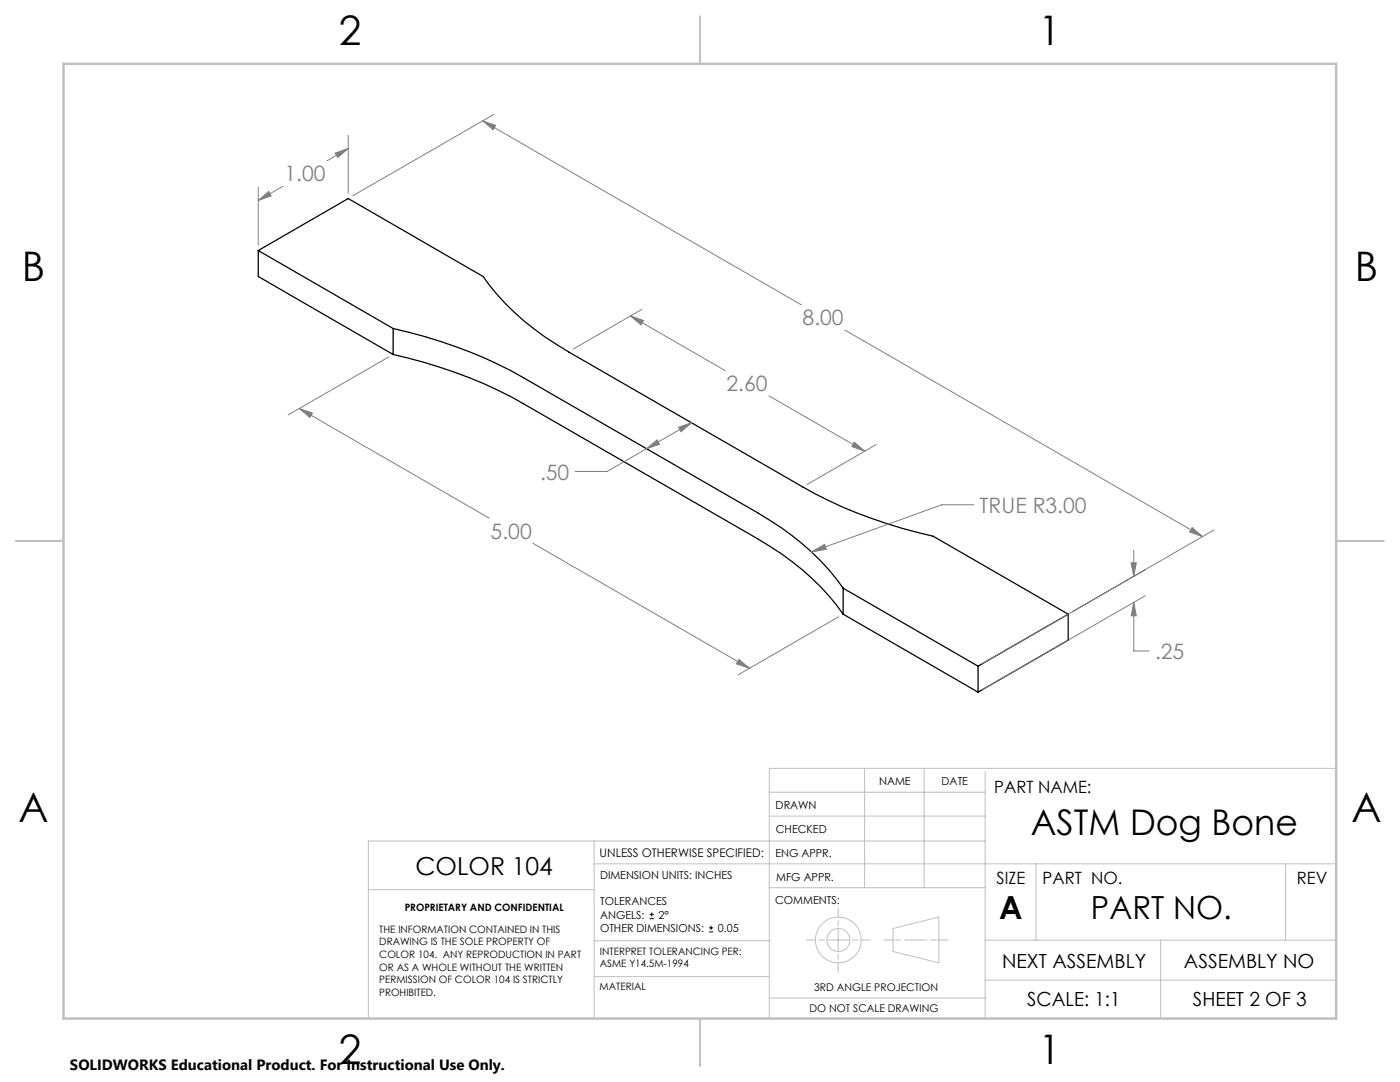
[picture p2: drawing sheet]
<svg xmlns="http://www.w3.org/2000/svg" width="279mm" height="216mm" viewBox="0 0 279 216" stroke-linecap="round" stroke-linejoin="round" font-family="sans-serif">
<path d="M51.5 50l18-10.4 26.9 15.6a51.2 51.2 0 0 0 17.1 15l46.7 27a91.7 91.7 0 0 0 26 9.8l27 15.6M51.5 50l27 15.5M51.5 50v5.2l27 15.5M78.5 65.5a94.4 94.4 0 0 1 26 9.9l46.7 26.9a52.1 52.1 0 0 1 17.1 15.1M78.5 70.7a94.4 94.4 0 0 1 26 9.9l46.7 26.9a52.1 52.1 0 0 1 17.1 15.1M78.5 65.5v5.2M168.3 117.4l26.9 15.5M168.3 117.4v5.2M168.3 122.6l26.9 15.5M195.2 132.9v5.2M213.2 122.6l-18 10.3M213.2 122.6v5.1l-18 10.4" fill="none" stroke="#000" stroke-width=".25"/>
<path d="M129.6 183.3h.9M129.6 182.5h.9M130.1 182.1v.8M141.5 185.9h.8M141.5 185.1h.8M141.9 184.7v.8" fill="none" stroke="#000" stroke-width=".2"/>
<g fill="none" stroke="#808080" stroke-width=".2">
<path d="M51.5 37.4v11.5M56.5 37.1l-5 2.9M66.9 30.6l2.6-1-2.1 1.8zM69.5 27v11.6M69.5 29.6l-4.3 2.5M96.3 24.1l63.6 36.7M96.3 24.1l2.6 .9-.5 .9zM98.6 22.8l-28.2 16.3M51.5 40l2.1-1.8 .5 .9zM77.6 71.2l-20.1 11.6M125.8 63l18.9 10.9M125.8 63l2.6 1-.5 .8z"/>
<path d="M128.1 61.7l-13.7 8M153.5 79l19.1 11M168.6 65.9l71.4 41.2M59.8 81.5l37.8 21.9M59.8 81.5l2.5 .9-.5 .9zM129 89.5l2.1-1.7 .5 .9zM129 89.5l-7.9 4.6h-6.3M135.4 85.3l2.6-1-2.1 1.8zM138 84.3l-9 5.2M170.5 88.2l2.1 1.8-2.6-.9zM174.8 88.7l-13.7 8M106.4 108.4l43.2 24.9"/>
<path d="M161.9 110.1l2.7-1.5 .3 1zM194.3 100.7h-6.3l-26.1 9.4M225.7 112.3h1.1l-.5 2.7zM226.3 109.8v5.2M228.5 113.7l-32.4 18.7M228.5 118.9l-32.4 18.7M237.9 105.3l2.1 1.8-2.6-.9zM242.3 105.8l-28.2 16.2M147.5 131.6l2.1 1.8-2.6-.9zM167.4 123.1l-20.1 11.6M226.3 120.2l.5 2.7h-1.1zM226.3 120.2v9.7h3"/>
</g>
<g fill="none" stroke="#c0c0c0" stroke-width=".2">
<path d="M153.5 158.1h43.1M172.5 153.3v23.8M184.4 153.3v23.8M196.6 153.9v49.3M266.7 153.3h-113.2v49.9M73.5 177.5h45.1M118.6 167.8v35.4M118.6 172.4h148.1M153.5 162.8h43.1M153.5 177.1h43.1M196.6 167.8h-123.1v35.4M206.8 172.4v15.2"/>
<path d="M256.5 172.4v15.2M118.6 194.9h34.9M118.6 187.7h34.9M153.6 199.1h43M160.9 187.6h1.8M163.5 187.6h1.1M165 187.6h4.6M167.3 181.2v1.8M167.3 183.7v1.1M167.3 185.3v4.6M167.3 190.3v1.2M167.3 192.1v1.9"/>
<path d="M170 187.6h1.3M171.9 187.6h1.8M176.4 187.6h1.8M178.2 185.3l9.2-2.3v9.1l-9.2-2.2zM178.7 187.6h1M180.6 187.6h4.4M185.7 187.6h1.2M187.4 187.6h1.8M196.6 187.6h70.1M196.6 195.6h70.1M231.6 187.6v15.6"/>
<circle cx="167.3" cy="187.6" r="2.29"/>
<circle cx="167.3" cy="187.6" r="4.6"/>
</g>
<path d="M139.7 3.2v9.5M3.1 107.9h9.6M266.7 107.9h9.5M139.7 203.2v9.6" fill="none" stroke="#c0c0c0" stroke-width=".25"/>
<path d="M12.7 12.7h254v190.5h-254z" fill="none" stroke="#c0c0c0" stroke-width=".5"/>
<path d="M96.3 24.1l2.6 .9-.5 .9zM237.9 105.3l2.1 1.8-2.6-.9zM161.9 110.1l3-.5-.3-1zM225.7 112.3h1.1l-.5 2.7zM226.3 120.2l.5 2.7h-1.1zM66.9 30.6l2.6-1-2.1 1.8zM51.5 40l2.1-1.8 .5 .9zM135.4 85.3l2.6-1-2.1 1.8zM129 89.5l2.1-1.7 .5 .9zM59.8 81.5l2.5 .9-.5 .9zM147.5 131.6l2.1 1.8-2.6-.9zM125.8 63l2.6 1-.5 .8zM170.5 88.2l2.1 1.8-2.6-.9z" fill="#808080"/>
<g font-size="8.1">
<text x="67.6" y="8.9">2</text>
<text x="207.3" y="8.9">1</text>
<text x="4.4" y="56.1">B</text>
<text x="270.4" y="56.1">B</text>
<text x="3.7" y="164.1">A</text>
<text x="269.7" y="164.1">A</text>
<text x="67.6" y="212.4">2</text>
<text x="207.3" y="212.4">1</text>
</g>
<text font-size="7.1" x="205.7" y="166.5">ASTM Dog Bone</text>
<g font-size="6.3">
<text x="199.4" y="183.4">A</text>
<text x="217.7" y="183.4">PART NO.</text>
</g>
<text font-size="4.9" x="82.9" y="174.5">COLOR 104</text>
<g font-size="4.2" fill="#808080">
<text x="56.8" y="36.2">1.00</text>
<text x="160.2" y="64.9">8.00</text>
<text x="145" y="78.1">2.60</text>
<text x="107.8" y="95.7">.50</text>
<text x="97.9" y="107.5">5.00</text>
<text x="195.5" y="102.3">TRUE R3.00</text>
<text x="230.5" y="131.5">.25</text>
</g>
<g font-size="3.9">
<text x="200" y="193.1">NEXT ASSEMBLY</text>
<text x="236.3" y="193.1">ASSEMBLY NO</text>
<text x="205" y="200.6">SCALE: 1:1</text>
<text x="238.1" y="200.6">SHEET 2 OF 3</text>
</g>
<g font-size="3.4">
<text x="198.4" y="158.2">PART NAME:</text>
<text x="198.9" y="176.3">SIZE</text>
<text x="208.1" y="176.3">PART NO.</text>
<text x="258.8" y="176.3">REV</text>
</g>
<text font-size="3" x="14" y="213.5">SOLIDWORKS Educational Product. For Instructional Use Only.</text>
<text font-size="2.4" x="119.7" y="170.9">UNLESS OTHERWISE SPECIFIED:</text>
<g font-size="2.2">
<text x="154.8" y="161.4">DRAWN</text>
<text x="175.4" y="156.6">NAME</text>
<text x="187.9" y="156.7">DATE</text>
<text x="154.8" y="166.3">CHECKED</text>
<text x="154.8" y="170.9">ENG APPR.</text>
<text x="119.8" y="175.3">DIMENSION UNITS: INCHES</text>
<text x="154.9" y="175.7">MFG APPR.</text>
<text x="119.8" y="180.6">TOLERANCES</text>
<text x="119.8" y="183.3">ANGELS:</text>
<text x="119.8" y="185.9">OTHER DIMENSIONS:</text>
<text x="131.4" y="183.3">2°</text>
<text x="143.3" y="185.9">0.05</text>
<text x="154.7" y="180.3">COMMENTS:</text>
</g>
<g font-size="2.1">
<text x="162.5" y="197.8">3RD ANGLE PROJECTION</text>
<text x="161.6" y="201.8">DO NOT SCALE DRAWING</text>
</g>
<g font-size="2">
<text x="80.8" y="181.7">PROPRIETARY AND CONFIDENTIAL</text>
<text x="75.7" y="186.1">THE INFORMATION CONTAINED IN THIS</text>
<text x="75.7" y="188.6">DRAWING IS THE SOLE PROPERTY OF</text>
<text x="75.7" y="191.2">COLOR 104. ANY REPRODUCTION IN PART</text>
<text x="119.7" y="190.5">INTERPRET TOLERANCING PER:</text>
<text x="75.7" y="193.7">OR AS A WHOLE WITHOUT THE WRITTEN</text>
<text x="75.7" y="196.2">PERMISSION OF COLOR 104 IS STRICTLY</text>
<text x="119.7" y="197.5">MATERIAL</text>
<text x="119.7" y="193">ASME Y14.5M-1994</text>
<text x="75.7" y="198.7">PROHIBITED.</text>
</g>
</svg>
